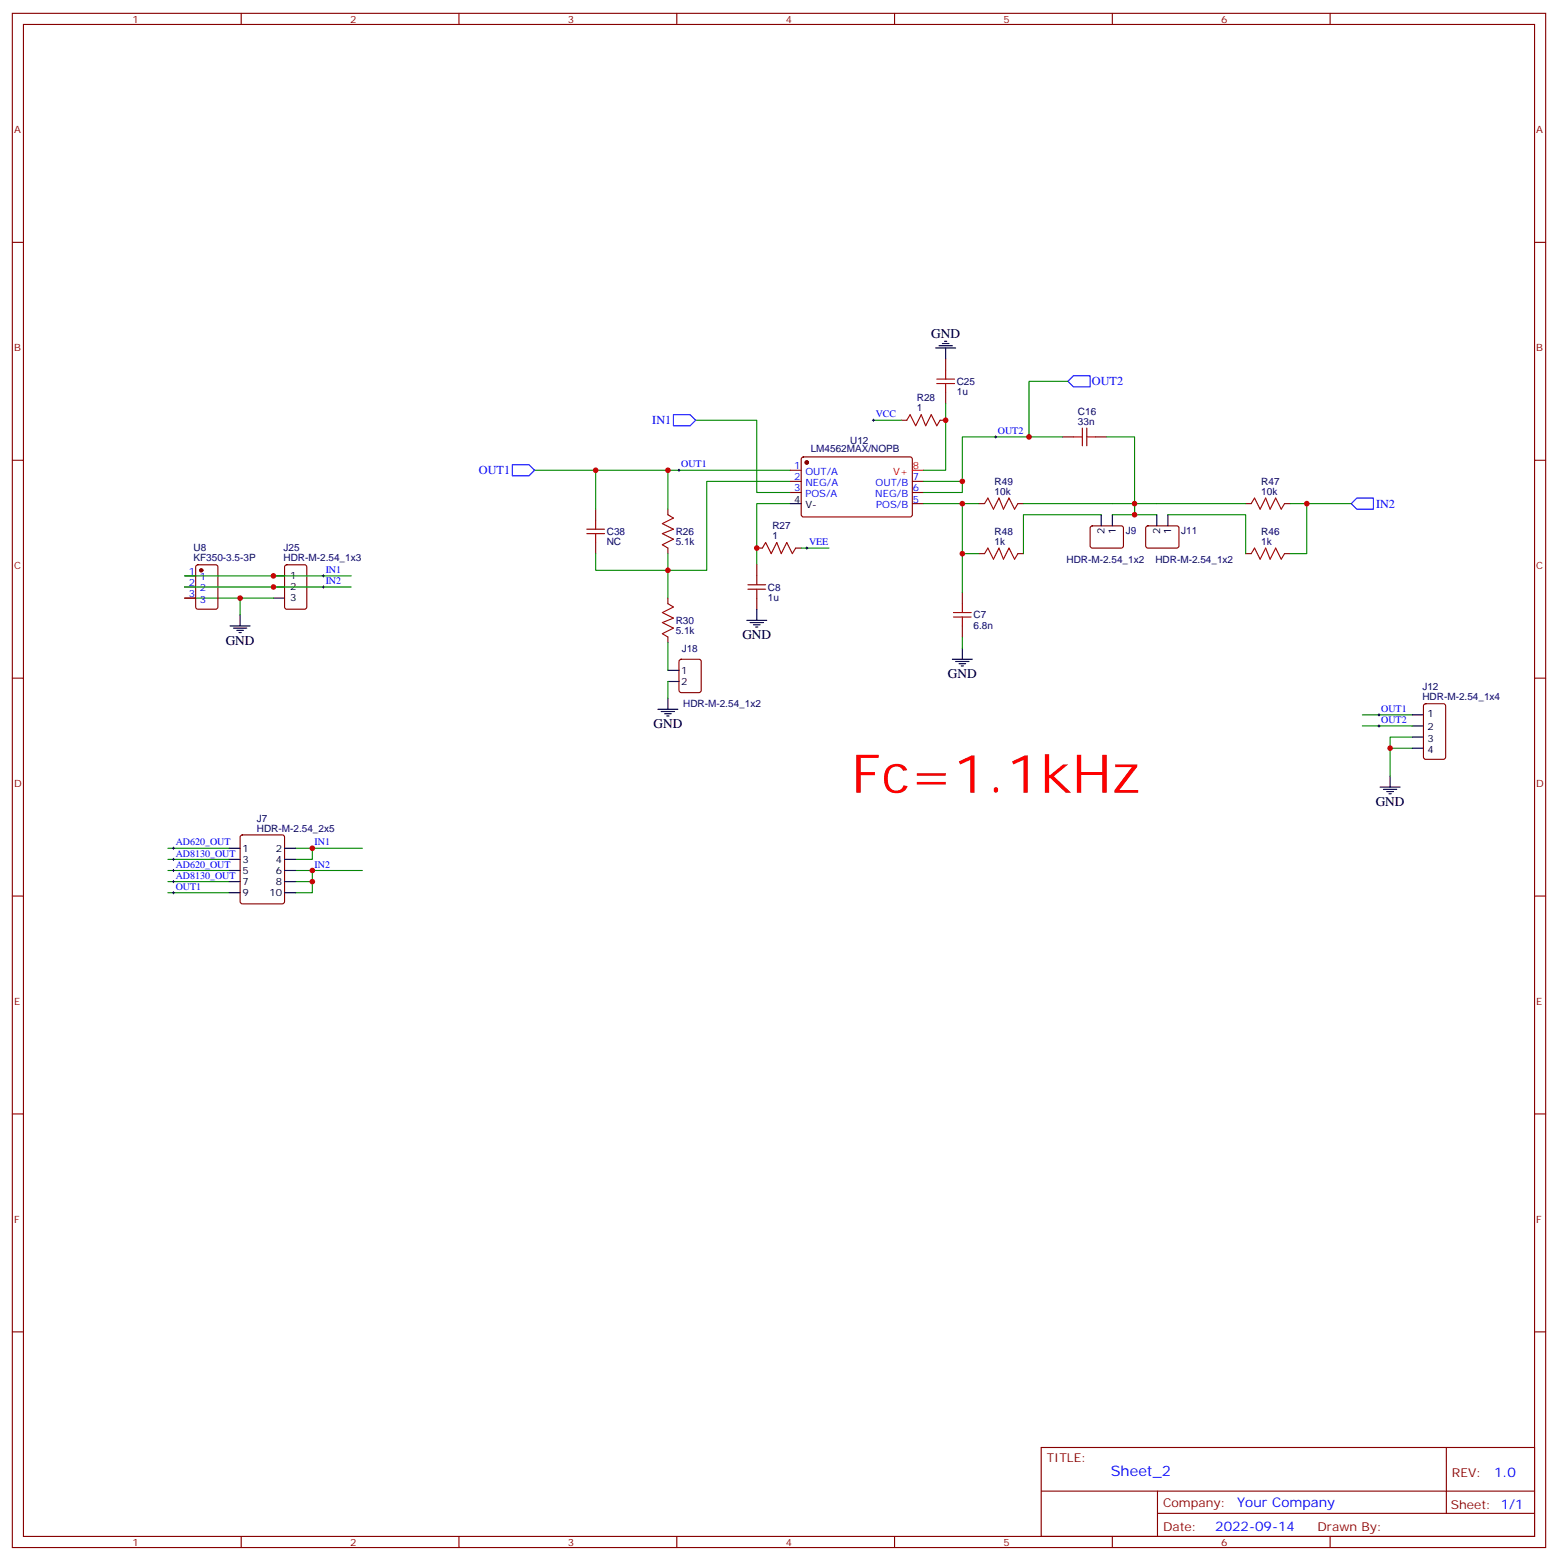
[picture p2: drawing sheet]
<svg xmlns="http://www.w3.org/2000/svg" width="495mm" height="495mm" viewBox="0 0 495 495" stroke-linecap="round" stroke-linejoin="round" font-family="sans-serif">
<g fill="none" stroke="#870000" stroke-width=".35">
<path d="M3.9 4.2h486.8v486.9h-486.8zM7.4 7.8h479.8v479.7h-479.8zM76.6 4.2v3.6M145.7 4.2v3.6M214.9 4.2v3.6M284 4.2v3.6M353.2 4.2v3.6M422.3 4.2v3.6M3.9 76.9h3.5M487.2 76.9h3.5M300.2 113.9v3.6M286.1 133.3h1.8"/>
<path d="M298.5 133.3h1.7M300.2 124.5v3.6M337.3 138.6h3.5M347.9 138.6h3.5M3.9 146h3.5M250.9 149.2h3.5M250.9 152.8h3.5M250.9 156.3h3.5M254.6 145.2l.5-.2h34.1l.5 .7-.1 17.9-.6 .4h-34.2l-.4-.7v-17.6zM289.7 152.8h3.5M289.7 156.3h3.5M289.7 159.8h3.5"/>
<path d="M310.8 159.8h1.8M323.2 159.8h1.7M395.5 159.8h1.8M407.8 159.8h1.8M487.2 146h3.5M62.4 179.4l.4-.2h5.7l.6 .4 .1 13-.5 .7h-5.9l-.6-.4-.1-13zM90.6 179.4l.5-.2h5.6l.6 .4 .1 13-.5 .7h-5.8l-.7-.4-.1-13zM189.1 161.6v3.5M189.1 172.2v3.5M212.1 161.6v1.7M212.1 173.9v1.8M240.3 179.2v3.5"/>
<path d="M240.3 173.9h1.7M252.6 173.9h1.8M310.8 175.7h1.8M323.2 175.7h1.7M346.3 167.1l.5-.2h9.5l.4 .7-.1 5.9-.6 .4h-9.5l-.4-.7v-5.6zM364 167.1l.5-.2h9.4l.4 .7v5.9l-.7 .4h-9.4l-.5-.7v-5.6zM395.5 175.7h1.8M407.8 175.7h1.8M58.6 182.7h3.5M58.6 186.3h3.5M58.6 189.8h3.5M212.1 189.8v1.8"/>
<path d="M240.3 189.8v3.5M305.5 188v3.6M305.5 198.6v3.5M3.9 215.2h3.5M212.1 202.1v1.8M215.8 209.4l.5-.2h5.6l.7 .4v9.5l-.4 .6-5.9 .1-.7-.5v-9.4zM487.2 215.2h3.5M452.2 223.5l.4-.2h5.7l.6 .4 .1 16.5-.5 .7h-5.9l-.6-.4-.1-16.5zM76.5 265.1l.4-.2h12.7l.7 .5v20.7l-.4 .7h-13l-.6-.5-.1-20.7zM3.9 284.3h3.5M487.2 284.3h3.5M3.9 353.5h3.5"/>
<path d="M487.2 353.5h3.5M3.9 422.6h3.5M487.2 422.6h3.5M330.6 459.3h156.6v28.2h-156.6zM459.2 459.3v20.9M330.6 473.2h156.5M367.5 473.2v14.1M76.6 487.5v3.6M145.7 487.5v3.6M214.9 487.5v3.6M284 487.5v3.6M353.2 487.5v3.6"/>
<path d="M367.5 480.2h119.6M422.3 487.5v3.6"/>
</g>
<g fill="none" stroke="#008700" stroke-width=".35">
<path d="M220.9 133.3h19.4v23h10.6M277.3 133.3h8.8M300.2 128.1v21.1h-7M337.3 138.6h-31.8v14.2h-12.3M339.1 121h-12.4v17.6M351.4 138.6h8.8v24.7v-3.5M169.7 149.2h19.4M212.1 149.2h-23v12.4M250.9 159.8h-10.6v19.4M250.9 149.2h-38.8v12.4M250.9 152.8h-26.5v28.2h-35.3v-5.3M293.2 159.8h17.6"/>
<path d="M305.5 159.8v15.9h5.3M305.5 152.8v3.5h-12.3M324.9 159.8h70.6M409.6 159.8h5.3v15.9h-5.3M414.9 159.8h14.1M212.1 175.7v14.1M254.4 173.9h8.8M305.5 175.7v12.3M349.6 163.3h-24.7v12.4M353.2 163.3h14.1M370.8 163.3h24.7v12.4M58.6 189.8h17.6v5.3"/>
<path d="M58.6 182.7h52.9M58.6 186.3h52.9M76.2 189.8h10.6M212.1 203.9v8.8M212.1 216.3v5.2M305.5 202.1v3.6M432.5 226.8h15.9M432.5 230.4h15.9M441.4 237.4h7M448.4 233.9h-7v12.3M53.3 269.2h19.4M53.3 272.7h19.4"/>
<path d="M53.3 276.2h19.4M53.3 279.8h19.4M93.9 269.2h21.1M93.9 276.2h21.1M93.9 279.8h5.3M99.2 269.2v3.5h-5.3M99.2 276.2v7.1h-5.3M53.3 283.3h19.4"/>
</g>
<g fill="none" stroke="#000" stroke-width=".35">
<path d="M297.1 110.4h6.3M298.1 109.7h4.3M299.2 109h2.1M299.9 108.3h.7M300.2 110.4v3.5M250.9 159.8h3.5M349.6 163.3v3.6M353.2 163.3v3.6M367.3 163.3v3.6M370.8 163.3v3.6M73.1 198.6h6.3M74.1 199.3h4.3"/>
<path d="M76.2 195.1v3.5M86.8 189.8h3.5M86.8 182.7h3.5M86.8 186.3h3.5M237.1 196.8h6.4M238.2 197.6h4.2M239.2 198.3h2.1M239.9 199h.7M240.3 193.3v3.5M75.2 200h2.1M75.9 200.7h.7M212.1 212.7h3.5"/>
<path d="M212.1 216.3h3.5M302.4 209.2h6.3M303.4 209.9h4.3M304.5 210.6h2.1M305.2 211.3h.7M305.5 205.7v3.5M208.9 225.1h6.3M209.9 225.8h4.3M211 226.5h2.1M211.7 227.2h.7M212.1 221.5v3.6M448.4 226.8h3.5"/>
<path d="M448.4 230.4h3.5M448.4 233.9h3.5M448.4 237.4h3.5M438.2 249.8h6.3M439.2 250.5h4.3M440.3 251.2h2.1M441 251.9h.7M441.4 246.2v3.6M72.7 269.2h3.5M72.7 272.7h3.5M72.7 276.2h3.5M72.7 279.8h3.5"/>
<path d="M90.3 269.2h3.6M90.3 272.7h3.6M90.3 276.2h3.6M90.3 279.8h3.6M72.7 283.3h3.5M90.3 283.3h3.6"/>
</g>
<g fill="none" stroke="#a10000" stroke-width=".35">
<path d="M300.2 117.5v2.8M287.9 133.3l1.1-1.7 1.7 3.5 1.8-3.5 1.4 3.5 1.8-3.5 1.7 3.5 1.1-1.8M297.4 120.3h5.7M297.4 121.7h5.7M300.2 121.7v2.8M340.8 138.6h2.8M343.6 135.8v5.7M345.1 138.6h2.8M345.1 135.8v5.7M312.6 159.8l1.1-1.8 1.7 3.6 1.8-3.6 1.4 3.6 1.8-3.6 1.7 3.6 1.1-1.8M397.3 159.8l1-1.8 1.8 3.6 1.7-3.6 1.5 3.6 1.7-3.6 1.8 3.6 1-1.8M186.3 169.3h5.6"/>
<path d="M186.3 167.9h5.6M189.1 165.1v2.8M189.1 169.3v2.9M212.1 163.3l1.7 1.1-3.5 1.8 3.5 1.7-3.5 1.4 3.5 1.8-3.5 1.8 1.8 1M242 173.9l1.1-1.7 1.8 3.5 1.7-3.5 1.4 3.5 1.8-3.5 1.8 3.5 1-1.8M312.6 175.7l1.1-1.8 1.7 3.5 1.8-3.5 1.4 3.5 1.8-3.5 1.7 3.5 1.1-1.7M397.3 175.7l1-1.8 1.8 3.5 1.7-3.5 1.5 3.5 1.7-3.5 1.8 3.5 1-1.7M212.1 191.6l1.7 1-3.5 1.8 3.5 1.7-3.5 1.5 3.5 1.7-3.5 1.8 1.8 1M237.5 187h5.6M237.5 185.6h5.6M240.3 182.7v2.9M240.3 187v2.8"/>
<path d="M302.7 195.8h5.7M302.7 194.4h5.7M305.5 191.6v2.8M305.5 195.8v2.8"/>
</g>
<g fill="#870000" stroke="#870000" stroke-width=".35">
<circle cx="63.9" cy="181" r=".53"/>
<circle cx="256.2" cy="146.8" r=".53"/>
</g>
<path d="M289.7 149.2h3.5" fill="none" stroke="#f00" stroke-width=".35"/>
<g fill="none" stroke="#000" stroke-width=".32">
<path d="M277 133.3h.7M277.3 133v.7M315.8 138.6h.7M316.1 138.3v.7M215.2 149.2h.7M215.6 148.9v.7M255.8 173.9h.7M256.2 173.6v.7M102.3 182.7h.7M102.3 186.3h.7M102.7 182.4v.7M102.7 185.9v.7"/>
<path d="M437.5 226.8h.7M437.5 230.4h.7M437.8 226.5v.7M437.8 230v.7M54.7 269.2h.7M54.7 276.2h.7M54.7 272.7h.7M54.7 279.8h.7M55.1 268.8v.7M55.1 272.3v.7M55.1 275.9v.7M55.1 279.4v.7"/>
<path d="M98.8 269.2h.7M98.8 276.2h.7M99.2 268.8v.7M99.2 275.9v.7M54.7 283.3h.7M55.1 282.9v.7"/>
</g>
<path d="M340.8 119.2h5.3v3.6h-5.3l-1.7-1.8zM213.8 131.6h5.3l1.8 1.7-1.8 1.8h-5.3zM162.7 147.5h5.3l1.7 1.7-1.7 1.8h-5.3zM429 159.8l1.8-1.8h5.3v3.6h-5.3z" fill="none" stroke="#00f" stroke-width=".35"/>
<g fill="#c00">
<circle cx="212.1" cy="181" r=".88"/>
<circle cx="86.8" cy="182.7" r=".88"/>
<circle cx="86.8" cy="186.3" r=".88"/>
<circle cx="76.2" cy="189.8" r=".88"/>
<circle cx="441.4" cy="237.4" r=".88"/>
<circle cx="212.1" cy="149.2" r=".88"/>
<circle cx="189.1" cy="149.2" r=".88"/>
<circle cx="326.7" cy="138.6" r=".88"/>
<circle cx="414.9" cy="159.8" r=".88"/>
<circle cx="360.2" cy="159.8" r=".88"/>
<circle cx="360.2" cy="163.3" r=".88"/>
<circle cx="305.5" cy="159.8" r=".88"/>
<circle cx="305.5" cy="175.7" r=".88"/>
<circle cx="305.5" cy="152.8" r=".88"/>
<circle cx="240.3" cy="173.9" r=".88"/>
<circle cx="300.2" cy="133.3" r=".88"/>
<circle cx="99.2" cy="269.2" r=".88"/>
<circle cx="99.2" cy="276.2" r=".88"/>
<circle cx="99.2" cy="279.8" r=".88"/>
</g>
<text font-size="16.9" fill="#f00" x="270.3" y="251.5">Fc=1.1kHz</text>
<text font-size="4.6" fill="#00f" x="352.7" y="468.3">Sheet_2</text>
<g font-size="4.2">
<text x="295.7" y="107.1">GND</text>
<text x="235.7" y="202.8">GND</text>
<text x="71.7" y="204.6">GND</text>
<text x="301" y="215.3">GND</text>
<text x="207.5" y="231.1">GND</text>
<text x="436.8" y="255.8">GND</text>
</g>
<g font-size="4.2" fill="#00f">
<text x="474.4" y="468.6">1.0</text>
<text x="392.8" y="478.1">Your Company</text>
<text x="385.8" y="485.9">2022-09-14</text>
</g>
<g font-size="3.9" fill="#00f">
<text x="346.7" y="122.3">OUT2</text>
<text x="207.1" y="134.6">IN1</text>
<text x="152.1" y="150.4">OUT1</text>
<text x="436.9" y="161.1">IN2</text>
</g>
<g font-size="3.9" fill="#800">
<text x="332.4" y="463.9">TITLE:</text>
<text x="461" y="468.6">REV:</text>
<text x="369.3" y="478.1">Company:</text>
<text x="460.6" y="478.7">Sheet: 1/1</text>
<text x="369.3" y="485.8">Date:</text>
<text x="418.3" y="485.9">Drawn By:</text>
</g>
<g font-size="3.2" fill="#800">
<text x="42" y="7.2">1</text>
<text x="111.2" y="7.2">2</text>
<text x="180.3" y="7.2">3</text>
<text x="249.4" y="7.2">4</text>
<text x="318.6" y="7.2">5</text>
<text x="387.7" y="7.2">6</text>
<text x="4.4" y="42.3">A</text>
<text x="487.8" y="42.3">A</text>
<text x="4.4" y="111.5">B</text>
<text x="487.8" y="111.5">B</text>
<text x="4.4" y="180.6">C</text>
<text x="487.8" y="180.6">C</text>
<text x="4.4" y="249.8">D</text>
<text x="487.8" y="249.8">D</text>
<text x="4.4" y="318.9">E</text>
<text x="487.8" y="318.9">E</text>
<text x="4.4" y="388.1">F</text>
<text x="487.8" y="388.1">F</text>
<text x="42" y="490.5">1</text>
<text x="111.2" y="490.5">2</text>
<text x="180.3" y="490.5">3</text>
<text x="249.4" y="490.5">4</text>
<text x="318.6" y="490.5">5</text>
<text x="387.7" y="490.5">6</text>
</g>
<g font-size="3.2" fill="#000080">
<text x="303.8" y="125.4">1u</text>
<text x="303.8" y="122.1">C25</text>
<text x="291.1" y="130.5">1</text>
<text x="291.1" y="127.4">R28</text>
<text x="342.2" y="131.5">C16</text>
<text x="342.2" y="134.8">33n</text>
<text x="257.4" y="143.3">LM4562MAX/NOPB</text>
<text x="269.9" y="140.8">U12</text>
<text x="315.8" y="153.8">R49</text>
<text x="400.5" y="153.8">R47</text>
<text x="315.8" y="157">10k</text>
<text x="400.4" y="157">10k</text>
<text x="245.2" y="167.9">R27</text>
<text x="192.7" y="173">NC</text>
<text x="192.7" y="169.8">C38</text>
<text x="214.5" y="172.9">5.1k</text>
<text x="214.5" y="169.8">R26</text>
<text x="245.2" y="171.1">1</text>
<text x="315.8" y="172.9">1k</text>
<text x="315.8" y="169.6">R48</text>
<text x="357.4" y="169.4">J9</text>
<text x="375" y="169.4">J11</text>
<text x="400.4" y="172.9">1k</text>
<text x="400.5" y="169.6">R46</text>
<text x="61.4" y="178.2">KF350-3.5-3P</text>
<text x="61.4" y="174.9">U8</text>
<text x="90" y="178.2">HDR-M-2.54_1x3</text>
<text x="90" y="174.9">J25</text>
<text x="338.6" y="178.5">HDR-M-2.54_1x2</text>
<text x="366.8" y="178.5">HDR-M-2.54_1x2</text>
<text x="243.8" y="190.6">1u</text>
<text x="243.8" y="187.4">C8</text>
<text x="214.5" y="198">R30</text>
<text x="309.1" y="196.2">C7</text>
<text x="214.5" y="201.2">5.1k</text>
<text x="309.1" y="199.4">6.8n</text>
<text x="216.5" y="206.8">J18</text>
<text x="451.6" y="219.1">J12</text>
<text x="216.9" y="224.4">HDR-M-2.54_1x2</text>
<text x="451.6" y="222.2">HDR-M-2.54_1x4</text>
<text x="81.6" y="263.9">HDR-M-2.54_2x5</text>
<text x="81.6" y="260.8">J7</text>
</g>
<g font-size="3.2" fill="#00f">
<text x="278" y="132.5">VCC</text>
<text x="316.8" y="137.8">OUT2</text>
<text x="216.3" y="148.3">OUT1</text>
<text x="252.2" y="148.9">1</text>
<text x="252.2" y="152.4">2</text>
<text x="252.2" y="155.9">3</text>
<text x="255.7" y="150.6">OUT/A</text>
<text x="255.7" y="154.2">NEG/A</text>
<text x="278" y="154.2">OUT/B</text>
<text x="289.8" y="155.9">6</text>
<text x="289.8" y="152.4">7</text>
<text x="255.7" y="157.7">POS/A</text>
<text x="277.9" y="157.7">NEG/B</text>
<text x="278.2" y="161.2">POS/B</text>
<text x="289.8" y="159.5">5</text>
<text x="256.9" y="173">VEE</text>
<text x="59.9" y="182.4">1</text>
<text x="59.9" y="185.9">2</text>
<text x="63.4" y="184.1">1</text>
<text x="103.4" y="181.9">IN1</text>
<text x="103.4" y="185.4">IN2</text>
<text x="59.9" y="189.4">3</text>
<text x="63.4" y="187.7">2</text>
<text x="63.4" y="191.2">3</text>
<text x="438.5" y="226">OUT1</text>
<text x="438.5" y="229.5">OUT2</text>
<text x="55.8" y="268.3">AD620_OUT</text>
<text x="99.9" y="268.3">IN1</text>
<text x="55.8" y="275.3">AD620_OUT</text>
<text x="55.8" y="271.8">AD8130_OUT</text>
<text x="99.9" y="275.3">IN2</text>
<text x="55.8" y="278.9">AD8130_OUT</text>
<text x="55.8" y="282.4">OUT1</text>
</g>
<g font-size="3.2" fill="#f00">
<text x="289.8" y="148.9">8</text>
<text x="283.6" y="150.6">V+</text>
</g>
<g font-size="3.2">
<text x="252.2" y="159.5">4</text>
<text x="255.7" y="161.2">V-</text>
<text x="350.7" y="169.6" transform="rotate(-90 350.7 169.6)">2</text>
<text x="354.2" y="169.6" transform="rotate(-90 354.2 169.6)">1</text>
<text x="368.3" y="169.6" transform="rotate(-90 368.3 169.6)">2</text>
<text x="371.9" y="169.6" transform="rotate(-90 371.9 169.6)">1</text>
<text x="92.1" y="183.8">1</text>
<text x="92.1" y="190.9">3</text>
<text x="92.1" y="187.3">2</text>
<text x="216.3" y="213.8">1</text>
<text x="216.3" y="217.3">2</text>
<text x="453.2" y="227.5">1</text>
<text x="453.2" y="231.8">2</text>
<text x="453.2" y="235.3">3</text>
<text x="453.2" y="238.8">4</text>
<text x="76.9" y="270.2">1</text>
<text x="76.9" y="273.8">3</text>
<text x="87.6" y="270.2">2</text>
<text x="87.6" y="273.8">4</text>
<text x="76.9" y="277.3">5</text>
<text x="76.9" y="280.8">7</text>
<text x="87.6" y="277.3">6</text>
<text x="87.6" y="280.8">8</text>
<text x="76.9" y="284.3">9</text>
<text x="85.6" y="284.3">10</text>
</g>
</svg>
